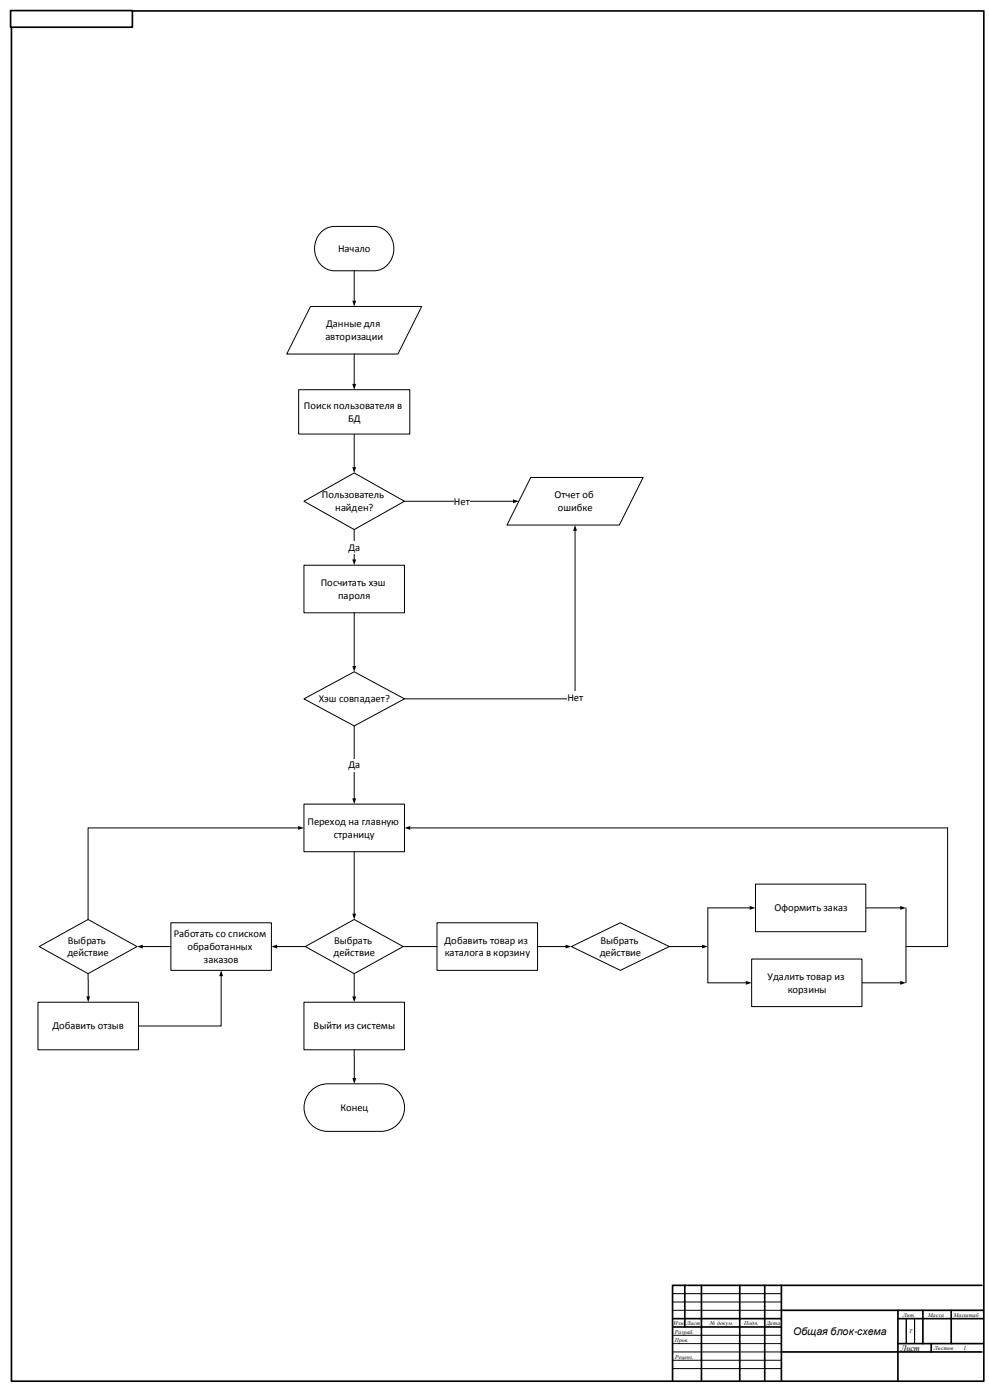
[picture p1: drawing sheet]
<svg xmlns="http://www.w3.org/2000/svg" width="594mm" height="841mm" viewBox="0 0 594 841" stroke-linecap="round" stroke-linejoin="round" font-family="sans-serif">
<g fill="none" stroke="#000" stroke-width="1">
<path d="M7 7h584v823h-584zM411 772v25M421 772v57M444 772v57M459 772v57M469 772v57M590 772h-186v57M404 797h65M404 792h65M469 787h121M539 792h51M539 787v42"/>
<path d="M554 787v20M571 787v20M469 812h121M539 807h51M559 807v5"/>
</g>
<path d="M404 777h65M404 782h65M404 787h65M544 792v15M549 792v15M404 802h65M404 807h65M404 812h65M404 817h65M404 822h65" fill="none" stroke="#000" stroke-width=".6"/>
<path d="M6 6h74v10h-74z" fill-rule="evenodd" fill="#fff"/>
<path d="M6 6h74v10h-74z" fill="none" stroke="#000" stroke-width="1"/>
<g fill="#fff">
<path d="M62 467v10z" fill-rule="evenodd"/>
<path d="M193 139l3-2 4-1h25a13 13 0 0 1 12 13 13 13 0 0 1-12 14h-24a14 14 0 0 1-12-9 14 14 0 0 1 4-15z" fill-rule="evenodd"/>
</g>
<path d="M193 139l3-2 4-1h25a13 13 0 0 1 12 13 13 13 0 0 1-12 14h-24a14 14 0 0 1-12-9 14 14 0 0 1 4-15z" fill="none" stroke="#000" stroke-width=".6"/>
<path d="M186 184h67l-14 29h-67z" fill-rule="evenodd" fill="#fff"/>
<path d="M213 163v18M186 184h67l-14 29h-67z" fill="none" stroke="#000" stroke-width=".6"/>
<path d="M212 181h2l-1 3z" fill="#000"/>
<path d="M183 301l30-17 30 17-30 17z" fill-rule="evenodd" fill="#fff"/>
<path d="M183 301l30-17 30 17-30 17z" fill="none" stroke="#000" stroke-width=".6"/>
<path d="M183 339h60v29h-60z" fill-rule="evenodd" fill="#fff"/>
<path d="M183 339h60v29h-60z" fill="none" stroke="#000" stroke-width=".6"/>
<path d="M183 420l30-17 30 17-30 16z" fill-rule="evenodd" fill="#fff"/>
<path d="M183 420l30-17 30 17-30 16z" fill="none" stroke="#000" stroke-width=".6"/>
<path d="M183 483h60v29h-60z" fill-rule="evenodd" fill="#fff"/>
<path d="M183 483h60v29h-60z" fill="none" stroke="#000" stroke-width=".6"/>
<path d="M183 569l30-17 29 17-29 16z" fill-rule="evenodd" fill="#fff"/>
<path d="M183 569l30-17 29 17-29 16z" fill="none" stroke="#000" stroke-width=".6"/>
<path d="M103 554h60v29h-60z" fill-rule="evenodd" fill="#fff"/>
<path d="M103 554h60v29h-60z" fill="none" stroke="#000" stroke-width=".6"/>
<path d="M262 554h61v29h-61z" fill-rule="evenodd" fill="#fff"/>
<path d="M262 554h61v29h-61z" fill="none" stroke="#000" stroke-width=".6"/>
<path d="M24 569l29-17 29 17-29 16z" fill-rule="evenodd" fill="#fff"/>
<path d="M24 569l29-17 29 17-29 16z" fill="none" stroke="#000" stroke-width=".6"/>
<path d="M343 569l30-15 29 15-29 14z" fill-rule="evenodd" fill="#fff"/>
<path d="M343 569l30-15 29 15-29 14z" fill="none" stroke="#000" stroke-width=".6"/>
<path d="M187 655l4-3 4-1h34a14 14 0 0 1 14 14 14 14 0 0 1-14 15h-32a14 14 0 0 1-13-10 14 14 0 0 1 3-15z" fill-rule="evenodd" fill="#fff"/>
<path d="M213 213v18M213 261v20M213 318v18M187 655l4-3 4-1h34a14 14 0 0 1 14 14 14 14 0 0 1-14 15h-32a14 14 0 0 1-13-10 14 14 0 0 1 3-15z" fill="none" stroke="#000" stroke-width=".6"/>
<path d="M212 231h2l-1 3zM212 281h2l-1 3zM212 336h2l-1 3z" fill="#000"/>
<path d="M209 325h7v8h-7z" fill-rule="evenodd" fill="#fff"/>
<path d="M213 368v32M213 436v44" fill="none" stroke="#000" stroke-width=".6"/>
<path d="M212 400h2l-1 3zM212 480h2l-1 3z" fill="#000"/>
<path d="M209 456h7v7h-7z" fill-rule="evenodd" fill="#fff"/>
<path d="M179 497h-126v55M213 512v37M85 569h18M323 569h17M53 585v14M133 586v30h-50" fill="none" stroke="#000" stroke-width=".6"/>
<path d="M179 496l4 1-4 1zM212 549h2l-1 3zM82 569l4-2v3zM340 567l3 2-3 1zM52 598h2l-1 4zM133 583l1 3h-2z" fill="#000"/>
<path d="M319 287h67l-14 28h-68z" fill-rule="evenodd" fill="#fff"/>
<path d="M319 287h67l-14 28h-68zM243 301h65" fill="none" stroke="#000" stroke-width=".6"/>
<path d="M308 300l4 1-4 1z" fill="#000"/>
<path d="M272 297h10v8h-10z" fill-rule="evenodd" fill="#fff"/>
<path d="M345 319v101h-102" fill="none" stroke="#000" stroke-width=".6"/>
<path d="M345 315l2 4h-3z" fill="#000"/>
<g fill="#fff">
<path d="M341 415h9v8h-9z" fill-rule="evenodd"/>
<path d="M183 602h60v29h-60z" fill-rule="evenodd"/>
</g>
<path d="M246 497h323v72h-25M451 545h-26v45h23M518 545h23M544 545v45M166 569h17M242 569h20M402 569h20M213 585v14M518 590h23M183 602h60v29h-60zM213 631v17" fill="none" stroke="#000" stroke-width=".6"/>
<path d="M243 497l3-1v2zM450 544l4 1-4 1zM541 544l3 1-3 1zM163 569l3-2v3zM422 567l3 2-3 1zM212 598h2l-1 4zM448 589l3 1-3 1zM541 589l3 1-3 1zM212 647h2l-1 4z" fill="#000"/>
<path d="M179 234h67v27h-67z" fill-rule="evenodd" fill="#fff"/>
<path d="M179 234h67v27h-67z" fill="none" stroke="#000" stroke-width=".6"/>
<path d="M454 531h66v29h-66z" fill-rule="evenodd" fill="#fff"/>
<path d="M454 531h66v29h-66z" fill="none" stroke="#000" stroke-width=".6"/>
<path d="M451 576h67v29h-67z" fill-rule="evenodd" fill="#fff"/>
<path d="M451 576h67v29h-67z" fill="none" stroke="#000" stroke-width=".6"/>
<path d="M23 602h60v29h-60z" fill-rule="evenodd" fill="#fff"/>
<path d="M23 602h60v29h-60z" fill="none" stroke="#000" stroke-width=".6"/>
<g font-size="6.4">
<text x="209" y="462">Да</text>
<text x="465" y="547">Оформить заказ</text>
<text x="41" y="567">Выбрать</text>
<text x="201" y="567">Выбрать</text>
<text x="267" y="567">Добавить товар из</text>
<text x="361" y="567">Выбрать</text>
<text x="473" y="596">корзины</text>
</g>
<g font-size="6.3">
<text x="203" y="151">Начало</text>
<text x="196" y="197">Данные для</text>
<text x="195" y="204">авторизации</text>
<text x="183" y="246">Поиск пользователя в</text>
<text x="209" y="253">БД</text>
<text x="193" y="299">Пользователь</text>
<text x="333" y="299">Отчет об</text>
<text x="273" y="303">Нет</text>
<text x="201" y="307">найден?</text>
<text x="335" y="307">ошибке</text>
<text x="209" y="331">Да</text>
<text x="193" y="352">Посчитать хэш</text>
<text x="203" y="360">пароля</text>
<text x="191" y="422">Хэш совпадает?</text>
<text x="341" y="421">Нет</text>
<text x="185" y="496">Переход на главную</text>
<text x="200" y="503">страницу</text>
<text x="104" y="563">Работать со списком</text>
<text x="40" y="574">действие</text>
<text x="113" y="571">обработанных</text>
<text x="200" y="574">действие</text>
<text x="267" y="574">каталога в корзину</text>
<text x="360" y="574">действие</text>
<text x="122" y="578">заказов</text>
<text x="461" y="589">Удалить товар из</text>
<text x="32" y="618">Добавить отзыв</text>
<text x="188" y="618">Выйти из системы</text>
<text x="204" y="667">Конец</text>
<text x="476" y="802">Общая блок-схема</text>
</g>
<text font-size="5" x="541" y="811">Лист</text>
<g font-size="3.4">
<text x="542" y="791">Лит.</text>
<text x="557" y="791">Масса</text>
<text x="573" y="791">Масштаб</text>
<text x="405" y="796">Изм.</text>
<text x="412" y="796">Лист</text>
<text x="426" y="796">№ докум.</text>
<text x="447" y="796">Подп.</text>
<text x="460" y="796">Дата</text>
<text x="405" y="801">Разраб.</text>
<text x="546" y="801">Т</text>
<text x="405" y="806">Пров.</text>
<text x="561" y="811">Листов</text>
<text x="579" y="811">1</text>
<text x="406" y="816">Реценз.</text>
</g>
</svg>
